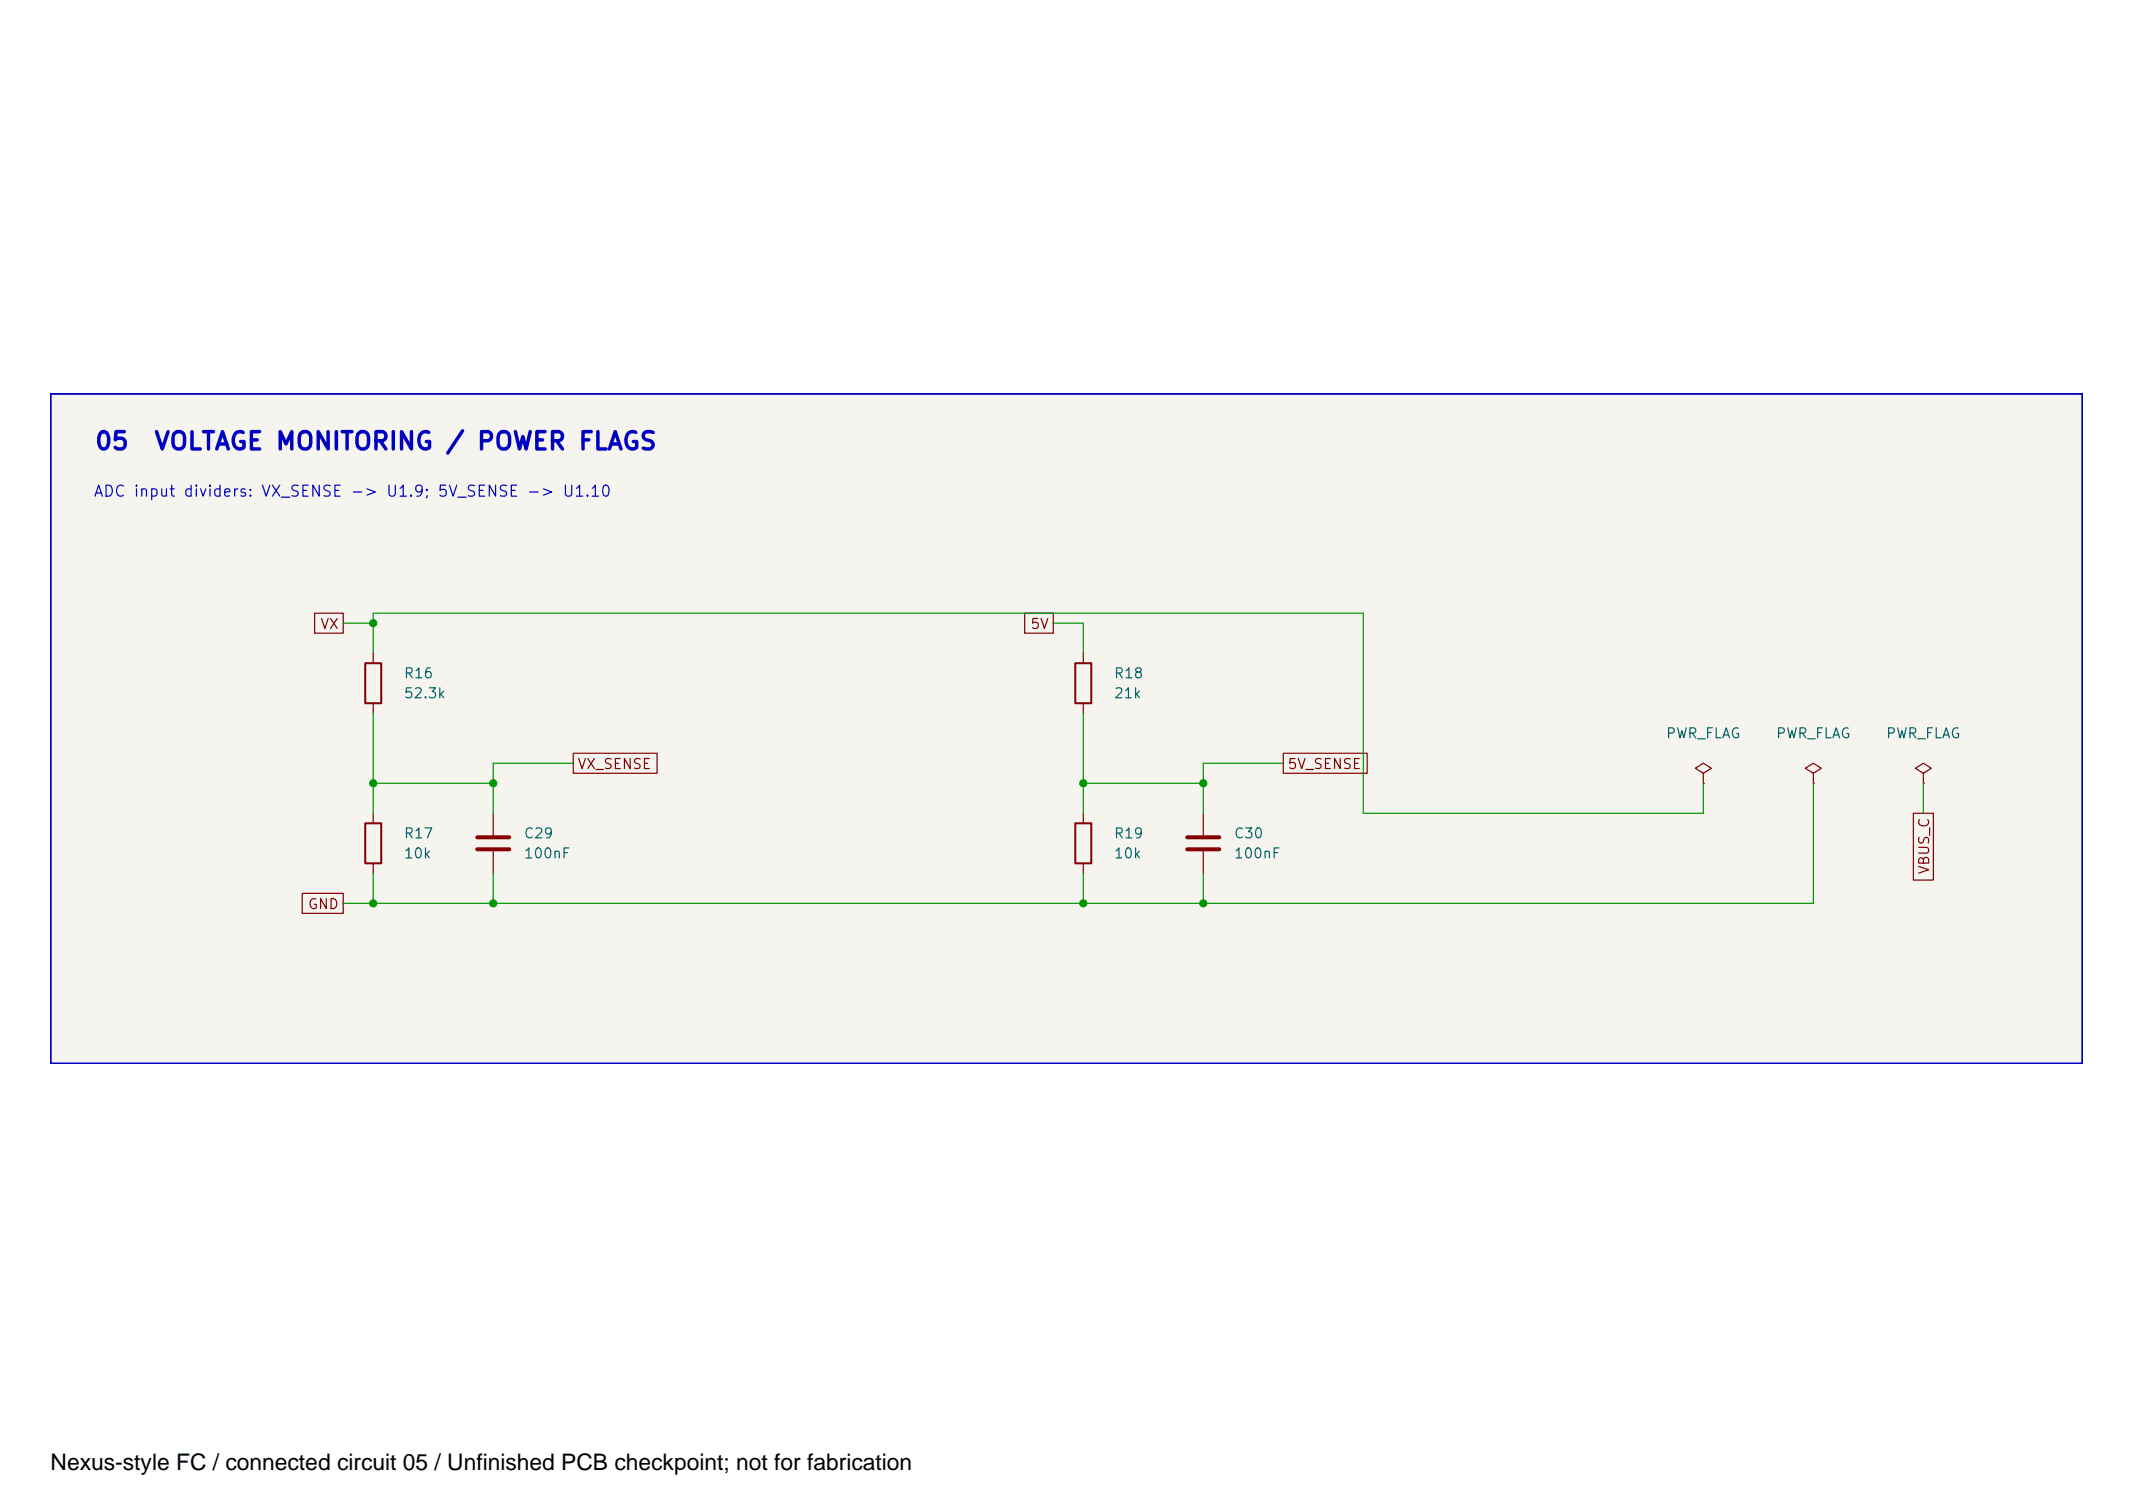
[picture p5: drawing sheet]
<svg xmlns="http://www.w3.org/2000/svg" width="297mm" height="210mm" viewBox="0 0 297 210" stroke-linecap="round" stroke-linejoin="round" font-family="sans-serif">
<path d="M7 54.8h283v93.3h-283z" fill="#f5f4ef" stroke="#f5f4ef" stroke-width=".14"/>
<path d="M50.9 92.3h2.2v5.6h-2.2zM149.7 92.3h2.3v5.6h-2.3zM50.9 114.6h2.2v5.6h-2.2zM149.7 114.6h2.3v5.6h-2.3z" fill="none" stroke="#840000" stroke-width=".28"/>
<g fill="none" stroke="#840000" stroke-width=".17">
<path d="M43.8 85.3h4v2.8h-4zM52 90.9v1.4M52 97.9v1.4M142.7 85.3h4v2.8h-4zM150.9 90.9v1.4M150.9 97.9v1.4M52 113.2v1.4M68.7 113.2v3.1M68.7 118.5v3.1M79.8 104.8h11.7v2.8h-11.7zM150.9 113.2v1.4M167.6 113.2v3.1"/>
<path d="M167.6 118.5v3.1M178.7 104.8h11.7v2.8h-11.7zM237.2 107.6l1.1-.7-1.1-.7-1.1 .7 1.1 .7v1.4M237.2 109h.1M252.5 107.6l1.1-.7-1.1-.7-1.1 .7 1.1 .7v1.4M252.5 109h.1M266.5 113.2h2.7v9.3h-2.7zM267.8 107.6l1.2-.7-1.2-.7-1.1 .7 1.1 .7v1.4M267.8 109h.1M42.1 124.3h5.7v2.8h-5.7zM52 120.2v1.4M150.9 120.2v1.4"/>
</g>
<path d="M66.5 116.5h4.4M66.5 118.2h4.4M165.3 116.5h4.5M165.3 118.2h4.5" fill="none" stroke="#840000" stroke-width=".56"/>
<g fill="none" stroke="#009600" stroke-width=".17">
<path d="M47.8 86.7h4.2M52 90.9v-5.5h137.9v27.8h47.3v-4.2M52 99.3v13.9M146.7 86.7h4.2v4.2M150.9 99.3v13.9M52 109h16.7M79.8 106.2h-11.1v7M150.9 109h16.7M178.7 106.2h-11.1v7M252.5 109v16.7h-204.7M267.8 109v4.2M52 121.6v4.1"/>
<path d="M68.7 121.6v4.1M150.9 121.6v4.1M167.6 121.6v4.1"/>
</g>
<path d="M7.1 54.8h282.9v93.2h-282.9z" fill="none" stroke="#0000c2" stroke-width=".28"/>
<g fill="#009600" stroke="#009600" stroke-width=".14">
<circle cx="68.7" cy="109" r=".5"/>
<circle cx="68.7" cy="125.7" r=".5"/>
<circle cx="52" cy="125.7" r=".5"/>
<circle cx="150.9" cy="109" r=".5"/>
<circle cx="167.6" cy="125.7" r=".5"/>
<circle cx="150.9" cy="125.7" r=".5"/>
<circle cx="167.6" cy="109" r=".5"/>
<circle cx="52" cy="86.7" r=".5"/>
<circle cx="52" cy="109" r=".5"/>
</g>
<text font-size="3.2" x="7.1" y="204.6">Nexus-style FC / connected circuit 05 / Unfinished PCB checkpoint; not for fabrication</text>
<g font-size="2.4" fill="#0000c2">
<text x="13.1" y="63.2">05</text>
<text x="21.3" y="63.2">VOLTAGE MONITORING / POWER FLAGS</text>
</g>
<text font-size="1.5" fill="#0000c2" x="12.9" y="69.5">ADC input dividers: VX_SENSE -&gt; U1.9; 5V_SENSE -&gt; U1.10</text>
<g font-size="1.4" fill="#840000">
<text x="44.5" y="87.9">VX</text>
<text x="143.4" y="87.9">5V</text>
<text x="80.3" y="107.4">VX_SENSE</text>
<text x="179.2" y="107.4">5V_SENSE</text>
<text x="269" y="121.8" transform="rotate(-90 269 121.8)">VBUS_C</text>
<text x="42.8" y="126.9">GND</text>
</g>
<g font-size="1.4" fill="#006464">
<text x="56.1" y="94.8">R16</text>
<text x="155" y="94.8">R18</text>
<text x="56.1" y="97.5">52.3k</text>
<text x="155" y="97.5">21k</text>
<text x="231.9" y="103.1">PWR_FLAG</text>
<text x="247.2" y="103.1">PWR_FLAG</text>
<text x="262.5" y="103.1">PWR_FLAG</text>
<text x="56.1" y="117">R17</text>
<text x="56.1" y="119.8">10k</text>
<text x="72.8" y="117">C29</text>
<text x="72.8" y="119.8">100nF</text>
<text x="155" y="117">R19</text>
<text x="155" y="119.8">10k</text>
<text x="171.7" y="117">C30</text>
<text x="171.7" y="119.8">100nF</text>
</g>
</svg>
